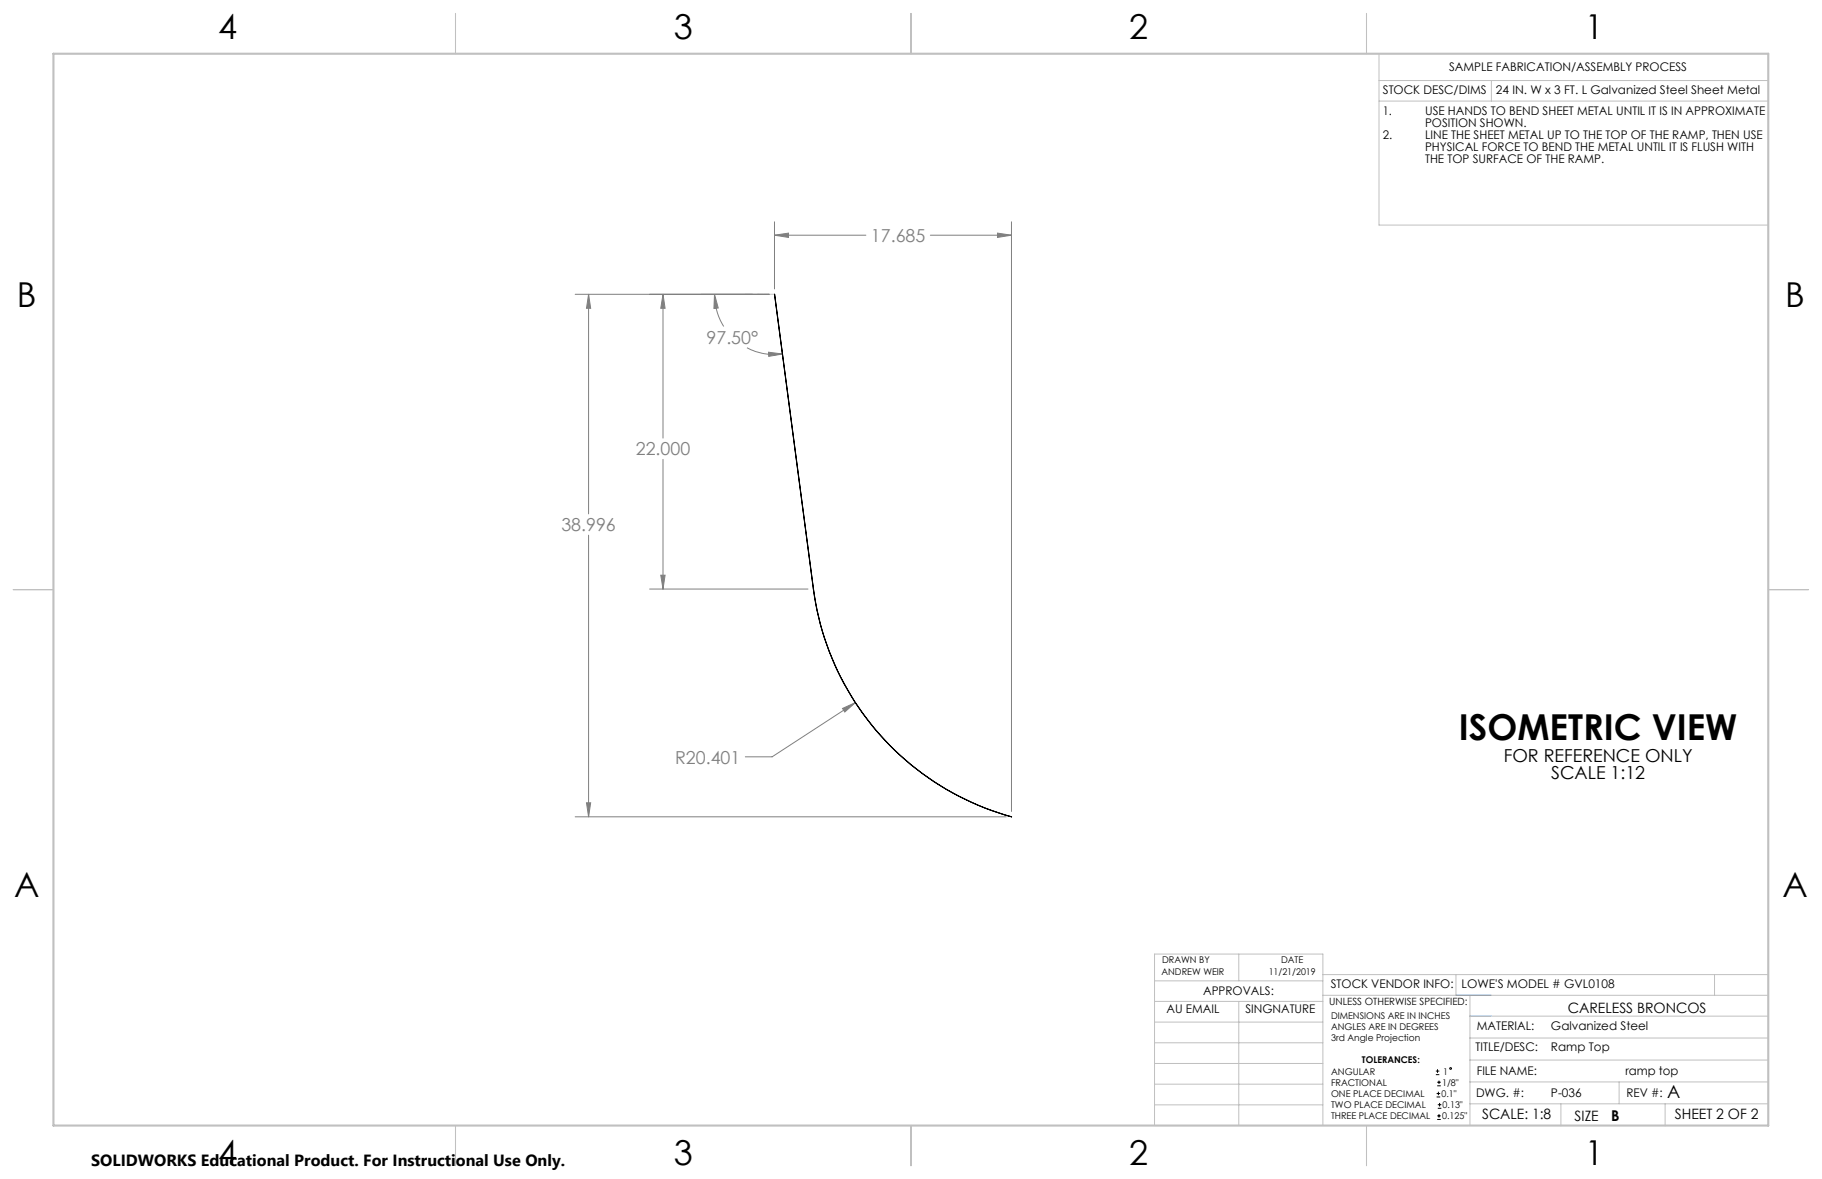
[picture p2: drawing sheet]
<svg xmlns="http://www.w3.org/2000/svg" width="432mm" height="279mm" viewBox="0 0 432 279" stroke-linecap="round" stroke-linejoin="round" font-family="sans-serif">
<g fill="none" stroke="#000" stroke-width=".24">
<path d="M340.3 254.7h.8M340.3 253.8h.8M340.5 260h.8M340.5 259.2h.8M340.6 257.3h.9M340.6 256.5h.9M340.7 253.4v.8M340.9 258.7v.8M341 256.1v.8M340.6 265.3h.9M340.6 264.4h.9M340.7 262.6h.9"/>
<path d="M340.7 261.8h.9M341 264v.9M341.2 261.4v.8"/>
<circle cx="343.8" cy="253.2" r=".2"/>
</g>
<g fill="none" stroke="#808080" stroke-width=".24">
<path d="M183.6 55.7l3.3-.5v1.1zM183.6 52.6v15.9M183.6 55.7h21.6M220.5 55.7h19.2M236.4 55.2l3.3 .5-3.3 .6zM239.7 52.6v139.7M136.3 69.7h46M139.5 69.7l.5 3.4h-1zM139.5 69.7v52.1M157.1 69.7l.5 3.4h-1zM157.1 69.7v34.1M169.3 69.7l.9 3.3-1 .1z"/>
<path d="M169.3 69.7a14.6 14.6 0 0 0 2.2 7.7M177 82.4a13.8 13.8 0 0 0 8.5 1.5M182.1 83.5l3.4 .4-3.3 .6zM157.1 108.9v30.7M139.5 126.8v66.8M154 139.6h37.5M156.6 136.3h1l-.5 3.3zM199.7 167.9l3-1.4-2.5 2.2zM202.7 166.5l-19.7 12.9h-6.4M136.3 193.6h102.2M139 190.3h1l-.5 3.3z"/>
</g>
<path d="M183.6 69.7h-4" fill="none" stroke="#c0c0c0" stroke-width=".24" stroke-dasharray="15.2 1.3 1.3 1.3" stroke-dashoffset="15.2"/>
<path d="M183.6 69.7h-7" fill="none" stroke="#c0c0c0" stroke-width=".24" stroke-dasharray="15.2 1.3 1.3 1.3" stroke-dashoffset="13.7"/>
<g fill="none" stroke="#c0c0c0" stroke-width=".24">
<path d="M326.8 19.1h92.3M326.8 12.7v40.6h92.3M353.4 19.1v4.9M326.8 24h92.3M273.6 232.4h39.9M273.6 237.3h39.9M293.6 226.1v6.3M293.6 237.3v29.4M313.5 235.9h105.6M313.5 231h105.6M345.1 231v4.9M348.4 235.9v30.9"/>
<path d="M406.3 231v4.9M273.6 242.2h39.9M273.6 247.1h39.9M273.6 252h39.9M273.6 256.9h39.9M348.4 246h70.7M348.4 256.4h70.7M348.4 251.2h70.7M348.4 240.8h70.7M383.7 256.4v5.2M273.6 261.8h39.9M313.5 266.7v-40.6h-39.9v40.6h74.4"/>
<path d="M348.4 261.6h70.7M369.9 261.6v5.2M394.6 261.6v5.2"/>
</g>
<path d="M108 3.2v9.5M215.9 3.2v9.5M323.8 3.2v9.5M3.1 139.7h9.6M419.1 139.7h9.5M108 266.7v9.6M215.9 266.7v9.6M323.8 266.7v9.6" fill="none" stroke="#c0c0c0" stroke-width=".25"/>
<path d="M12.7 12.7h406.4v254h-406.4z" fill="none" stroke="#c0c0c0" stroke-width=".5"/>
<path d="M345.1 235.9h8.3M348.4 240.8h5" fill="none" stroke="#53a9ff" stroke-width=".24"/>
<g fill="#808080">
<path d="M169.3 69.7l.9 3.3-1 .1zM182.1 83.5l3.4 .4-3.3 .6z"/>
<path d="M157.1 69.7l.5 3.4h-1zM156.6 136.3h1l-.5 3.3zM199.7 167.9l.5 .8 2.5-2.2zM139.5 69.7l.5 3.4h-1zM139 190.3h1l-.5 3.3zM236.4 55.2l3.3 .5-3.3 .6zM183.6 55.7l3.3-.5v1.1z"/>
</g>
<path d="M183.6 69.7l9.2 69.9a64.7 64.7 0 0 0 46.9 54 64.7 64.7 0 0 1-46.9-54z" fill="none" stroke="#000" stroke-width=".25"/>
<text font-size="8.5" x="345.8" y="175.5">ISOMETRIC VIEW</text>
<g font-size="8.1">
<text x="51.7" y="9.3">4</text>
<text x="159.7" y="9.3">3</text>
<text x="267.6" y="9.3">2</text>
<text x="375.6" y="9.3">1</text>
<text x="4" y="72.8">B</text>
<text x="423.1" y="72.8">B</text>
<text x="3.3" y="212.5">A</text>
<text x="422.4" y="212.5">A</text>
<text x="51.7" y="276">4</text>
<text x="159.7" y="276">3</text>
<text x="267.6" y="276">2</text>
<text x="375.6" y="276">1</text>
</g>
<g font-size="4.2" fill="#808080">
<text x="206.4" y="57.3">17.685</text>
<text x="167.4" y="81.5">97.50°</text>
<text x="150.7" y="107.9">22.000</text>
<text x="133.1" y="125.9">38.996</text>
<text x="160" y="180.9">R20.401</text>
</g>
<g font-size="4.2">
<text x="356.4" y="180.5">FOR REFERENCE ONLY</text>
<text x="367.6" y="184.6">SCALE 1:12</text>
<text x="395.1" y="260.3">A</text>
</g>
<text font-size="3.8" x="21.6" y="276.3">SOLIDWORKS Educational Product. For Instructional Use Only.</text>
<text font-size="3.5" x="381.8" y="265.6">B</text>
<g font-size="3.4">
<text x="371.5" y="240.1">CARELESS BRONCOS</text>
<text x="351.2" y="265.2">SCALE: 1:8</text>
<text x="373.2" y="265.6">SIZE</text>
<text x="396.9" y="265.2">SHEET 2 OF 2</text>
</g>
<g font-size="2.8">
<text x="343.4" y="16.9">SAMPLE FABRICATION/ASSEMBLY PROCESS</text>
<text x="327.7" y="22.3">STOCK DESC/DIMS</text>
<text x="354.5" y="22.2">24 IN. W x 3 FT. L Galvanized Steel Sheet Metal</text>
<text x="327.7" y="27.3">1.</text>
<text x="337.7" y="27.3">USE HANDS TO BEND SHEET METAL UNTIL IT IS IN APPROXIMATE</text>
<text x="327.7" y="33">2.</text>
<text x="337.7" y="30.1">POSITION SHOWN.</text>
<text x="337.7" y="33">LINE THE SHEET METAL UP TO THE TOP OF THE RAMP, THEN USE</text>
<text x="337.7" y="35.8">PHYSICAL FORCE TO BEND THE METAL UNTIL IT IS FLUSH WITH</text>
<text x="337.7" y="38.6">THE TOP SURFACE OF THE RAMP.</text>
<text x="285.1" y="235.7">APPROVALS:</text>
<text x="315.4" y="234.1">STOCK VENDOR INFO:</text>
<text x="346.4" y="234.1">LOWE'S MODEL # GVL0108</text>
<text x="276.5" y="240.1">AU EMAIL</text>
<text x="295.1" y="240.1">SINGNATURE</text>
<text x="350" y="244.1">MATERIAL:</text>
<text x="367.6" y="244.1">Galvanized Steel</text>
<text x="349.7" y="249.2">TITLE/DESC:</text>
<text x="367.6" y="249.2">Ramp Top</text>
<text x="350" y="254.7">FILE NAME:</text>
<text x="385.2" y="254.8">ramp top</text>
<text x="349.8" y="260">DWG. #:</text>
<text x="367.6" y="260">P-036</text>
<text x="385.5" y="260">REV #:</text>
</g>
<text font-size="2.4" x="315" y="238.1">UNLESS OTHERWISE SPECIFIED:</text>
<g font-size="2.2">
<text x="275.3" y="231.1">ANDREW WEIR</text>
<text x="275.4" y="228.2">DRAWN BY</text>
<text x="300.7" y="231.1">11/21/2019</text>
<text x="303.6" y="228.2">DATE</text>
<text x="315.4" y="241.4">DIMENSIONS ARE IN INCHES</text>
<text x="315.4" y="244">ANGLES ARE IN DEGREES</text>
<text x="315.4" y="246.7">3rd Angle Projection</text>
<text x="322.8" y="252">TOLERANCES:</text>
<text x="315.4" y="254.6">ANGULAR</text>
<text x="315.4" y="257.3">FRACTIONAL</text>
<text x="341.8" y="257.3">1/8&quot;</text>
<text x="342" y="254.6">1</text>
<text x="315.4" y="262.6">TWO PLACE DECIMAL</text>
<text x="315.4" y="260">ONE PLACE DECIMAL</text>
<text x="341.6" y="260">0.1&quot;</text>
<text x="341.9" y="262.6">0.13&quot;</text>
<text x="315.4" y="265.3">THREE PLACE DECIMAL</text>
<text x="341.8" y="265.3">0.125&quot;</text>
</g>
</svg>
